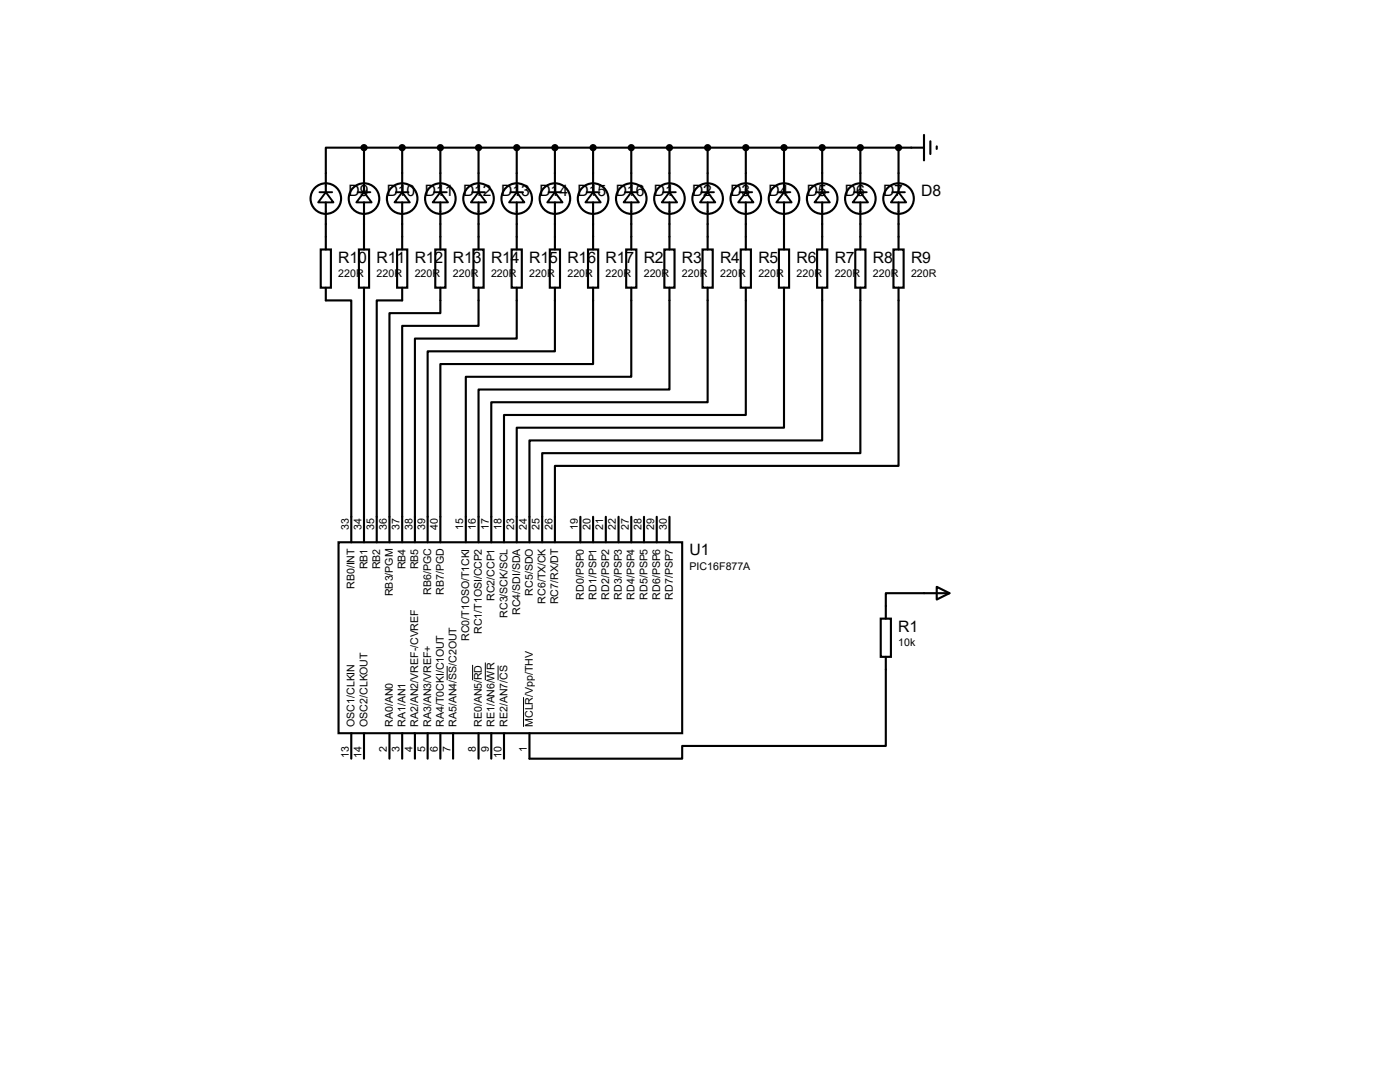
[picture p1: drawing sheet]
<svg xmlns="http://www.w3.org/2000/svg" width="279mm" height="216mm" viewBox="0 0 279 216" stroke-linecap="round" stroke-linejoin="round" font-family="sans-serif">
<g fill="none" stroke="#000" stroke-width=".42">
<path d="M72.6 29.5h-7.6v8.9M72.6 29.5h111.8M72.6 29.5v8.9M80.3 29.5v8.9M87.9 29.5v8.9M95.5 29.5v8.9M103.1 29.5v8.9M110.7 29.5v8.9M118.4 29.5v8.9M126 29.5v8.9M133.6 29.5v8.9M141.2 29.5v8.9"/>
<path d="M148.8 29.5v8.9M156.5 29.5v8.9M164.1 29.5v8.9M171.7 29.5v8.9M179.3 29.5v8.9M184.4 26.9v5.1M185.7 28.2v2.5M186.9 29.2v.5M64 49.8h2v7.6h-2zM65 57.4v2.5h5.1v48.3M65 40.4v9.4M71.6 49.8h2.1v7.6h-2.1z"/>
<path d="M72.6 40.4v9.4M72.6 57.4v50.8M79.2 49.8h2.1v7.6h-2.1zM80.3 57.4v2.5h-5.1v48.3M80.3 40.4v9.4M86.9 49.8h2v7.6h-2zM87.9 57.4v5.1h-10.2v45.7M87.9 40.4v9.4M94.5 49.8h2v7.6h-2zM95.5 57.4v7.6h-15.2v43.2M95.5 40.4v9.4M102.1 49.8h2v7.6h-2z"/>
<path d="M103.1 57.4v10.2h-20.3v40.6M103.1 40.4v9.4M109.7 49.8h2.1v7.6h-2.1zM110.7 57.4v12.7h-25.4v38.1M110.7 40.4v9.4M117.3 49.8h2.1v7.6h-2.1zM118.4 57.4v15.2h-30.5v35.6M118.4 40.4v9.4M125 49.8h2v7.6h-2zM126 57.4v17.8h-33v33M126 40.4v9.4M132.6 49.8h2v7.6h-2z"/>
<path d="M133.6 57.4v20.3h-38.1v30.5M133.6 40.4v9.4M140.2 49.8h2v7.6h-2zM141.2 57.4v22.9h-43.2v27.9M141.2 40.4v9.4M147.8 49.8h2.1v7.6h-2.1zM148.8 57.4v25.4h-48.2v25.4M148.8 40.4v9.4M155.4 49.8h2.1v7.6h-2.1zM156.5 57.4v27.9h-53.4v22.9M156.5 40.4v9.4M163.1 49.8h2v7.6h-2z"/>
<path d="M164.1 57.4v30.5h-58.4v20.3M164.1 40.4v9.4M170.7 49.8h2v7.6h-2zM171.7 57.4v33h-63.5v17.8M171.7 40.4v9.4M178.3 49.8h2v7.6h-2zM179.3 57.4v35.6h-68.6v15.2M179.3 40.4v9.4M67.6 108.2h68.5v38.1h-68.5zM115.8 103.1v5.1M118.4 103.1v5.1M120.9 103.1v5.1"/>
<path d="M123.4 103.1v5.1M126 103.1v5.1M128.5 103.1v5.1M131.1 103.1v5.1M133.6 103.1v5.1M186.9 117.1l2.6 1.3-2.6 1.2zM189.5 118.4h-12.7v5M175.8 123.4h2v7.7h-2zM176.8 131.1v17.7h-40.7v2.6h-30.4v-5.1M70.1 146.3v5.1M72.6 146.3v5.1M77.7 146.3v5.1"/>
<path d="M80.3 146.3v5.1M82.8 146.3v5.1M85.3 146.3v5.1M87.9 146.3v5.1M90.4 146.3v5.1M95.5 146.3v5.1M98 146.3v5.1M100.6 146.3v5.1"/>
<circle cx="65" cy="39.6" r="3"/>
<circle cx="72.6" cy="39.6" r="3"/>
<circle cx="80.3" cy="39.6" r="3"/>
<circle cx="87.9" cy="39.6" r="3"/>
<circle cx="95.5" cy="39.6" r="3"/>
<circle cx="103.1" cy="39.6" r="3"/>
<circle cx="110.7" cy="39.6" r="3"/>
<circle cx="118.4" cy="39.6" r="3"/>
<circle cx="126" cy="39.6" r="3"/>
<circle cx="133.6" cy="39.6" r="3"/>
<circle cx="141.2" cy="39.6" r="3"/>
<circle cx="148.8" cy="39.6" r="3"/>
<circle cx="156.5" cy="39.6" r="3"/>
<circle cx="164.1" cy="39.6" r="3"/>
<circle cx="171.7" cy="39.6" r="3"/>
<circle cx="179.3" cy="39.6" r="3"/>
</g>
<path d="M89.2 132.9v2.8M94.3 132.7v3M96.9 132.2v3.5M99.4 132.8v2.9M104.5 139.1v5.9" fill="none" stroke="#000" stroke-width=".2"/>
<g fill="none" stroke="#000" stroke-width=".38">
<path d="M63.8 38.4h2.5M65 38.4l1.5 2h-3zM71.4 38.4h2.5M72.6 38.4l1.6 2h-3.1zM79 38.4h2.5M80.3 38.4l1.5 2h-3.1zM86.6 38.4h2.6M87.9 38.4l1.5 2h-3zM94.2 38.4h2.6M95.5 38.4l1.5 2h-3zM101.9 38.4h2.5M103.1 38.4l1.5 2h-3z"/>
<path d="M109.5 38.4h2.5M110.7 38.4l1.6 2h-3.1zM117.1 38.4h2.5M118.4 38.4l1.5 2h-3.1zM124.7 38.4h2.6M126 38.4l1.5 2h-3zM132.3 38.4h2.6M133.6 38.4l1.5 2h-3zM140 38.4h2.5M141.2 38.4l1.5 2h-3zM147.6 38.4h2.5M148.8 38.4l1.6 2h-3.1z"/>
<path d="M155.2 38.4h2.5M156.5 38.4l1.5 2h-3.1zM162.8 38.4h2.6M164.1 38.4l1.5 2h-3zM170.4 38.4h2.6M171.7 38.4l1.5 2h-3zM178.1 38.4h2.5M179.3 38.4l1.5 2h-3z"/>
</g>
<g fill="#000" stroke="#000" stroke-width=".42">
<circle cx="72.6" cy="29.5" r=".51"/>
<circle cx="80.3" cy="29.5" r=".51"/>
<circle cx="87.9" cy="29.5" r=".51"/>
<circle cx="95.5" cy="29.5" r=".51"/>
<circle cx="103.1" cy="29.5" r=".51"/>
<circle cx="110.7" cy="29.5" r=".51"/>
<circle cx="118.4" cy="29.5" r=".51"/>
<circle cx="126" cy="29.5" r=".51"/>
<circle cx="133.6" cy="29.5" r=".51"/>
<circle cx="141.2" cy="29.5" r=".51"/>
<circle cx="148.8" cy="29.5" r=".51"/>
<circle cx="156.5" cy="29.5" r=".51"/>
<circle cx="164.1" cy="29.5" r=".51"/>
<circle cx="171.7" cy="29.5" r=".51"/>
<circle cx="179.3" cy="29.5" r=".51"/>
</g>
<g font-size="3.1">
<text x="69.6" y="39.2">D9</text>
<text x="77.2" y="39.2">D10 D11 D12 D13 D14 D15 D16 D1</text>
<text x="138.1" y="39.2">D2</text>
<text x="145.8" y="39.2">D3</text>
<text x="153.4" y="39.2">D4</text>
<text x="161" y="39.2">D5</text>
<text x="168.6" y="39.2">D6</text>
<text x="176.2" y="39.2">D7</text>
<text x="183.9" y="39.2">D8</text>
<text x="67.5" y="52.4">R10</text>
<text x="75.1" y="52.4">R11</text>
<text x="82.8" y="52.4">R12</text>
<text x="90.4" y="52.4">R13</text>
<text x="98" y="52.4">R14</text>
<text x="105.6" y="52.4">R15</text>
<text x="113.2" y="52.4">R16</text>
<text x="120.9" y="52.4">R17</text>
<text x="128.5" y="52.4">R2</text>
<text x="136.1" y="52.4">R3</text>
<text x="143.7" y="52.4">R4</text>
<text x="151.3" y="52.4">R5</text>
<text x="159" y="52.4">R6</text>
<text x="166.6" y="52.4">R7</text>
<text x="174.2" y="52.4">R8</text>
<text x="181.8" y="52.4">R9</text>
<text x="137.6" y="110.8">U1</text>
<text x="179.3" y="126.1">R1</text>
</g>
<g font-size="2.1">
<text x="67.5" y="55.3">220R</text>
<text x="75.1" y="55.3">220R</text>
<text x="82.8" y="55.3">220R</text>
<text x="90.4" y="55.3">220R</text>
<text x="98" y="55.3">220R</text>
<text x="105.6" y="55.3">220R</text>
<text x="113.2" y="55.3">220R</text>
<text x="120.9" y="55.3">220R</text>
<text x="128.5" y="55.3">220R</text>
<text x="136.1" y="55.3">220R</text>
<text x="143.7" y="55.3">220R</text>
<text x="151.3" y="55.3">220R</text>
<text x="159" y="55.3">220R</text>
<text x="166.6" y="55.3">220R</text>
<text x="174.2" y="55.3">220R</text>
<text x="181.8" y="55.3">220R</text>
<text x="69.6" y="105.7" transform="rotate(-90 69.6 105.7)">33</text>
<text x="72.1" y="105.7" transform="rotate(-90 72.1 105.7)">34</text>
<text x="74.7" y="105.7" transform="rotate(-90 74.7 105.7)">35</text>
<text x="77.2" y="105.7" transform="rotate(-90 77.2 105.7)">36</text>
<text x="79.8" y="105.7" transform="rotate(-90 79.8 105.7)">37</text>
<text x="82.3" y="105.7" transform="rotate(-90 82.3 105.7)">38</text>
<text x="84.8" y="105.7" transform="rotate(-90 84.8 105.7)">39</text>
<text x="87.4" y="105.7" transform="rotate(-90 87.4 105.7)">40</text>
<text x="92.5" y="105.7" transform="rotate(-90 92.5 105.7)">15</text>
<text x="95" y="105.7" transform="rotate(-90 95 105.7)">16</text>
<text x="97.5" y="105.7" transform="rotate(-90 97.5 105.7)">17</text>
<text x="100.1" y="105.7" transform="rotate(-90 100.1 105.7)">18</text>
<text x="102.6" y="105.7" transform="rotate(-90 102.6 105.7)">23</text>
<text x="105.2" y="105.7" transform="rotate(-90 105.2 105.7)">24</text>
<text x="107.7" y="105.7" transform="rotate(-90 107.7 105.7)">25</text>
<text x="110.2" y="105.7" transform="rotate(-90 110.2 105.7)">26</text>
<text x="115.3" y="105.7" transform="rotate(-90 115.3 105.7)">19</text>
<text x="117.9" y="105.7" transform="rotate(-90 117.9 105.7)">20</text>
<text x="120.4" y="105.7" transform="rotate(-90 120.4 105.7)">21</text>
<text x="122.9" y="105.7" transform="rotate(-90 122.9 105.7)">22</text>
<text x="125.5" y="105.7" transform="rotate(-90 125.5 105.7)">27</text>
<text x="128" y="105.7" transform="rotate(-90 128 105.7)">28</text>
<text x="130.6" y="105.7" transform="rotate(-90 130.6 105.7)">29</text>
<text x="133.1" y="105.7" transform="rotate(-90 133.1 105.7)">30</text>
<text x="73.3" y="113.6" transform="rotate(-90 73.3 113.6)">RB1</text>
<text x="75.9" y="113.6" transform="rotate(-90 75.9 113.6)">RB2</text>
<text x="80.9" y="113.6" transform="rotate(-90 80.9 113.6)">RB4</text>
<text x="83.5" y="113.6" transform="rotate(-90 83.5 113.6)">RB5</text>
<text x="137.6" y="113.7">PIC16F877A</text>
<text x="70.8" y="117.5" transform="rotate(-90 70.8 117.5)">RB0/INT</text>
<text x="78.4" y="119" transform="rotate(-90 78.4 119)">RB3/PGM</text>
<text x="86" y="118.7" transform="rotate(-90 86 118.7)">RB6/PGC</text>
<text x="88.6" y="118.7" transform="rotate(-90 88.6 118.7)">RB7/PGD</text>
<text x="98.7" y="119.9" transform="rotate(-90 98.7 119.9)">RC2/CCP1</text>
<text x="106.3" y="118.8" transform="rotate(-90 106.3 118.8)">RC5/SDO</text>
<text x="116.5" y="119.6" transform="rotate(-90 116.5 119.6)">RD0/PSP0</text>
<text x="119" y="119.6" transform="rotate(-90 119 119.6)">RD1/PSP1</text>
<text x="121.6" y="119.6" transform="rotate(-90 121.6 119.6)">RD2/PSP2</text>
<text x="124.1" y="119.6" transform="rotate(-90 124.1 119.6)">RD3/PSP3</text>
<text x="126.7" y="119.6" transform="rotate(-90 126.7 119.6)">RD4/PSP4</text>
<text x="129.2" y="119.6" transform="rotate(-90 129.2 119.6)">RD5/PSP5</text>
<text x="131.7" y="119.6" transform="rotate(-90 131.7 119.6)">RD6/PSP6</text>
<text x="134.3" y="119.6" transform="rotate(-90 134.3 119.6)">RD7/PSP7</text>
<text x="101.3" y="123.3" transform="rotate(-90 101.3 123.3)">RC3/SCK/SCL</text>
<text x="103.8" y="122.7" transform="rotate(-90 103.8 122.7)">RC4/SDI/SDA</text>
<text x="108.9" y="120.4" transform="rotate(-90 108.9 120.4)">RC6/TX/CK</text>
<text x="111.4" y="120.6" transform="rotate(-90 111.4 120.6)">RC7/RX/DT</text>
<text x="93.6" y="127.9" transform="rotate(-90 93.6 127.9)">RC0/T1OSO/T1CKI</text>
<text x="96.2" y="126.5" transform="rotate(-90 96.2 126.5)">RC1/T1OSI/CCP2</text>
<text x="179.3" y="129">10k</text>
<text x="70.8" y="145" transform="rotate(-90 70.8 145)">OSC1/CLKIN</text>
<text x="73.3" y="145" transform="rotate(-90 73.3 145)">OSC2/CLKOUT</text>
<text x="78.4" y="145" transform="rotate(-90 78.4 145)">RA0/AN0</text>
<text x="80.9" y="145" transform="rotate(-90 80.9 145)">RA1/AN1</text>
<text x="83.5" y="145" transform="rotate(-90 83.5 145)">RA2/AN2/VREF-/CVREF</text>
<text x="86" y="145" transform="rotate(-90 86 145)">RA3/AN3/VREF+</text>
<text x="88.6" y="145" transform="rotate(-90 88.6 145)">RA4/T0CKI/C1OUT</text>
<text x="91.1" y="145" transform="rotate(-90 91.1 145)">RA5/AN4/SS/C2OUT</text>
<text x="96.2" y="145" transform="rotate(-90 96.2 145)">RE0/AN5/RD</text>
<text x="98.7" y="145" transform="rotate(-90 98.7 145)">RE1/AN6/WR</text>
<text x="101.3" y="145" transform="rotate(-90 101.3 145)">RE2/AN7/CS</text>
<text x="106.3" y="145" transform="rotate(-90 106.3 145)">MCLR/Vpp/THV</text>
<text x="69.6" y="151.2" transform="rotate(-90 69.6 151.2)">13</text>
<text x="72.1" y="151.2" transform="rotate(-90 72.1 151.2)">14</text>
<text x="77.2" y="150" transform="rotate(-90 77.2 150)">2</text>
<text x="79.8" y="150" transform="rotate(-90 79.8 150)">3</text>
<text x="82.3" y="150" transform="rotate(-90 82.3 150)">4</text>
<text x="84.8" y="150" transform="rotate(-90 84.8 150)">5</text>
<text x="87.4" y="150" transform="rotate(-90 87.4 150)">6</text>
<text x="89.9" y="150" transform="rotate(-90 89.9 150)">7</text>
<text x="95" y="150" transform="rotate(-90 95 150)">8</text>
<text x="97.5" y="150" transform="rotate(-90 97.5 150)">9</text>
<text x="100.1" y="151.2" transform="rotate(-90 100.1 151.2)">10</text>
<text x="105.2" y="150" transform="rotate(-90 105.2 150)">1</text>
</g>
</svg>
